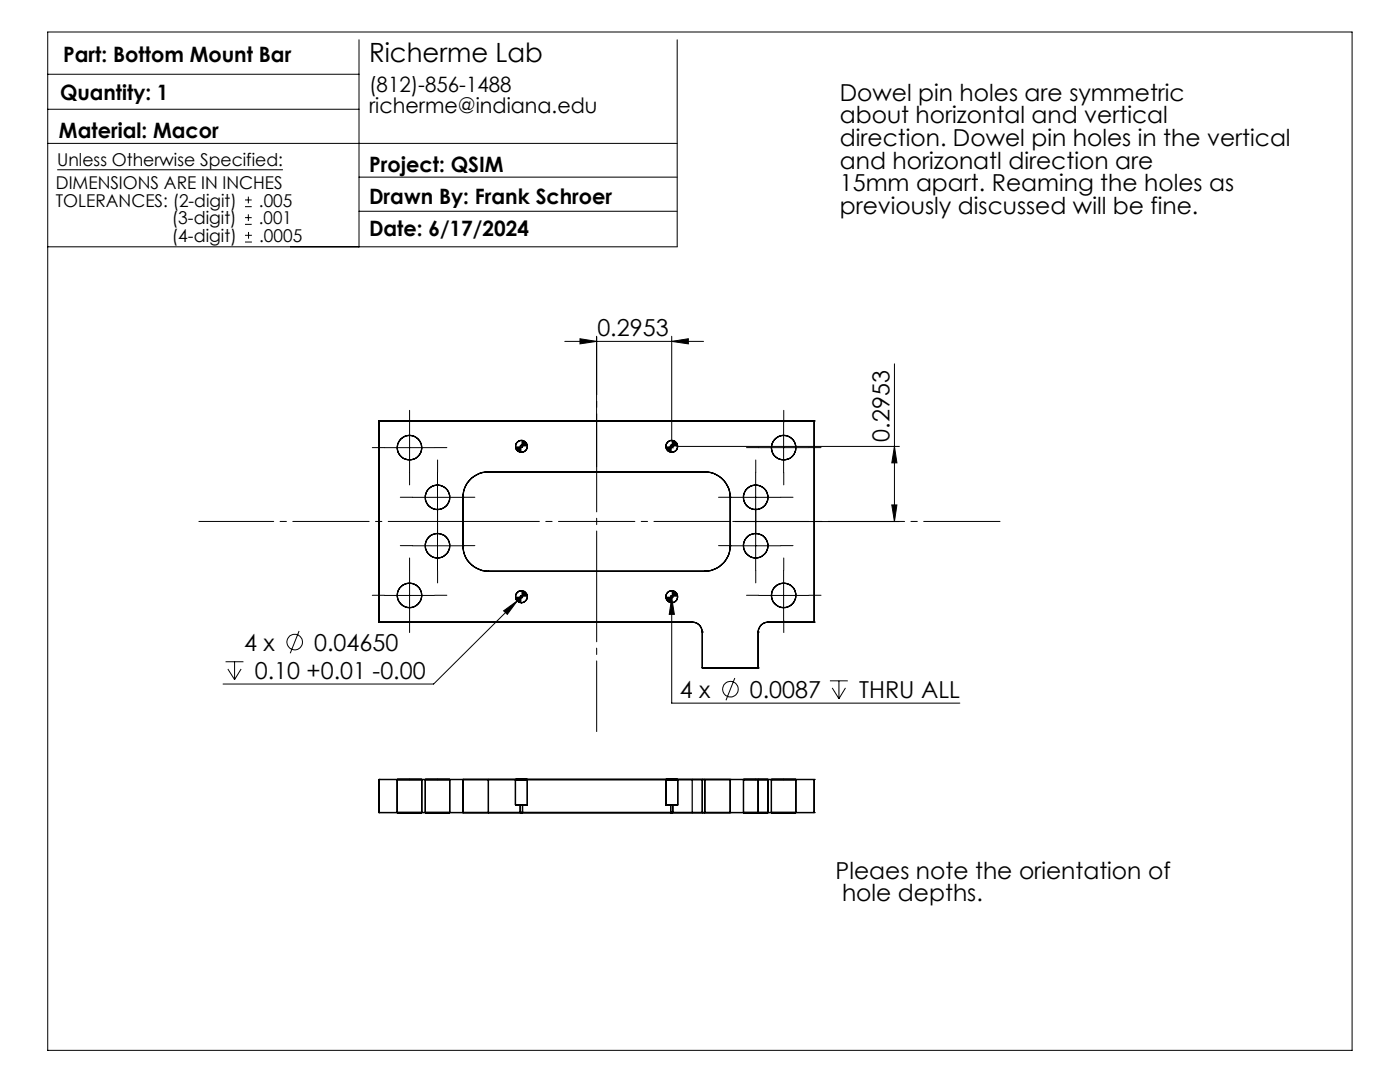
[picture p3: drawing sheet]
<svg xmlns="http://www.w3.org/2000/svg" width="279mm" height="216mm" viewBox="0 0 279 216" stroke-linecap="round" stroke-linejoin="round" font-family="sans-serif">
<g fill="none" stroke="#000" stroke-width=".2">
<path d="M9.5 6.4h260.3v203.2h-260.3zM9.5 14.8h62.1M71.6 7.9v41.3M135.1 7.9v41.3h-125.6M9.5 28.6h125.6M9.5 21.8h62.1M11.4 33.9h45.1M48.9 39.9h1.3M49.6 39.2v1.4M71.6 35.3h63.5M48.9 41.2h1.3M48.9 44.8h1.3"/>
<path d="M48.9 43.4h1.3M48.9 48.3h1.4M48.9 47h1.4M49.6 42.8v1.3M49.6 46.3v1.3M71.6 42.2h63.5M112.7 68.1h27.7M115.7 67.6l3.4 .5-3.4 .5zM119.1 67.1v26.1M134.1 68.1l3.3-.5v1zM134.1 67.1v21M178.5 72.6v31.5"/>
<path d="M76.7 89.3h10M81.7 84.3v10M82.3 99.2h10M87.3 94.2v19.7M104.1 87.9a1.2 1.2 0 0 0-1.2 1.2M105.2 89.1a1.21 1.21 0 0 1-1.1 1.1M133.6 89.1h.9M133.7 88.7l.7 .7M134.1 87.9a1.15 1.15 0 0 0-1.2 1.2M134.1 88.6v1M134.4 88.7l-.7 .7M135 89.1h44.5"/>
<path d="M135.3 89.1l-.1 .1a1.16 1.16 0 0 1-1.1 1M145.8 99.2h10M150.8 94.2v19.7M151.4 89.3h10M156.4 84.3v10M178.5 89.1l.5 3.3h-1zM76.7 118.8h10M81.7 113.8v10M82.3 108.9h10M103.2 119.9l-16.7 16.6h-42M104.1 117.9a1.15 1.15 0 0 0-1.2 1.2M104.9 118.2l-1.7 1.7"/>
<path d="M105.2 119.1a1.21 1.21 0 0 1-1.1 1.2M134.1 117.9a1.09 1.09 0 0 0-1.2 1.2M134.1 119.3l.5 3.3h-1zM134.1 118.9v21.4h57.5M135.3 119.1a1.2 1.2 0 0 1-1.2 1.2M145.8 108.9h10M146.7 104.1h32.8M151.4 118.8h10M156.4 113.8v10M178 100.8h1l-.5 3.3zM45 132h3.6M45.5 133.5l1.3 2.1"/>
<path d="M46.8 132v3.6M48.1 133.5l-1.3 2.1M59.7 125.9l-1.8 4.5M100.5 121.9l2.7-2-2 2.7zM146.6 135.3l-1.7 4.4M165.6 135.9h3.6M166.1 137.3l1.3 2.1M167.4 135.9v3.5M168.7 137.3l-1.3 2.1"/>
<circle cx="58.8" cy="128.1" r="1.55"/>
<circle cx="145.8" cy="137.5" r="1.56"/>
</g>
<g fill="none" stroke="#000" stroke-width=".2" stroke-dasharray="15.2 1.3 1.3 1.3">
<path d="M76.7 89.3h-2.4M81.7 84.3v-2.4M81.7 94.3v2.5M82.3 99.2h-2.4M86.7 89.3h2.5M87.3 94.2v-2.4M92.3 99.2h2.5M145.8 99.2h-2.4M150.8 94.2v-2.4M151.4 89.3h-2.4M155.8 99.2h2.5M156.4 84.3v-2.4"/>
<path d="M156.4 94.3v2.5M161.4 89.3h2.5M76.7 118.8h-2.4M81.7 113.8v-2.5M82.3 108.9h-2.4M86.7 118.8h2.5M87.3 103.9v-2.5M87.3 113.9v2.4M87.3 104.2v2.5M92.3 108.9h2.5M92.4 104h53.3M145.8 108.9h-2.4"/>
<path d="M150.8 103.9v-2.5M150.8 113.9v2.4M150.8 104.2v2.5M151.4 118.8h-2.4M155.8 108.9h2.5M156.4 113.8v-2.5M161.4 118.8h2.5M81.7 123.8v2.4M156.4 123.8v2.4"/>
</g>
<path d="M145.7 104h54.4" fill="none" stroke="#000" stroke-width=".2" stroke-dasharray="15.2 1.3 1.3 1.3" stroke-dashoffset="-.5"/>
<path d="M92.4 104h-52.7" fill="none" stroke="#000" stroke-width=".2" stroke-dasharray="15.2 1.3 1.3 1.3" stroke-dashoffset=".3"/>
<path d="M119.1 114v-19.9" fill="none" stroke="#000" stroke-width=".2" stroke-dasharray="15.2 1.3 1.3 1.3" stroke-dashoffset="7.2"/>
<path d="M119.1 94.1v-26.9" fill="none" stroke="#000" stroke-width=".2" stroke-dasharray="15.2 1.3 1.3 1.3" stroke-dashoffset="3.7"/>
<path d="M119.1 114v32" fill="none" stroke="#000" stroke-width=".2" stroke-dasharray="15.2 1.3 1.3 1.3" stroke-dashoffset="1.1"/>
<g fill="#000">
<path d="M134.1 68.1l3.3-.5v1zM115.7 67.6l3.4 .5-3.4 .5z"/>
<path d="M178.5 89.1l.5 3.3h-1zM178 100.8h1l-.5 3.3z"/>
<path d="M102.9 119.1a1.2 1.2 0 0 0 1.2 1.2v-1.2zM104.1 117.9v1.2h1.1a1.14 1.14 0 0 0-1.1-1.2zM132.9 119.1a1.15 1.15 0 0 0 1.2 1.2v-1.2zM134.1 117.9v1.2h1.2a1.15 1.15 0 0 0-1.2-1.2zM132.9 89.1v.3a1.19 1.19 0 0 0 1.2 .8v-1.1zM134.1 87.9v1.2h1.2a1.2 1.2 0 0 0-1.2-1.2zM102.9 89.1v.1a1.16 1.16 0 0 0 1.2 1v-1.1zM104.1 87.9v1.2h1.1a1.21 1.21 0 0 0-1.1-1.2z"/>
<path d="M100.5 121.9l.7 .7 2-2.7zM134.1 119.3l-.5 3.3h1z"/>
</g>
<g fill="none" stroke="#000" stroke-width=".25">
<path d="M75.6 84v40.1M75.6 84h86.9M75.6 84h.1M92.4 99.2v9.7M92.4 99.2h.1M97.5 94.2a5 5 0 0 0-5.1 5M97.5 94.2h43.2M97.5 94.2h.1M140.7 94.2a5.1 5.1 0 0 1 5 5M140.7 94.2h.1M145.7 99.2v9.7M145.7 99.2h.1"/>
<path d="M162.5 84v40.1M162.5 84h.1M92.4 108.9a5.1 5.1 0 0 0 5.1 5.1M92.4 108.9h.1M97.5 114h43.2M97.5 114h.1M140.7 114h.1M145.7 108.9a5.1 5.1 0 0 1-5 5.1M145.7 108.9h.1M75.6 124.1h62.5M75.6 124.1h.1M138.1 124.1a1.99 1.99 0 0 1 2.1 2"/>
<path d="M138.1 124.1h.1M140.2 126.1v7.2M140.2 133.3h11.1M140.2 126.1h.1M140.2 133.3h.1M151.3 126.1v7.2M151.3 133.3h.1M151.3 126.1h.1M153.3 124.1a1.99 1.99 0 0 0-2 2M153.3 124.1h9.2M153.3 124.1h.1M162.5 124.1h.1"/>
<path d="M75.6 155.5v6.6M75.6 155.5h86.9M75.6 155.5h.1M79.3 155.5h4.9zM79.3 155.5v6.6M84.2 155.5v6.6M84.9 155.5h4.8zM84.9 155.5v6.6M89.7 155.5v6.6M92.4 155.5h5.1v6.6h-5.1M92.4 155.5v6.6M92.4 155.5h.1"/>
<path d="M102.9 155.5v5.1M102.9 155.5h2.3zM105.2 155.5v5.1M132.9 155.5h2.3zM132.9 155.5v5.1M135.3 155.5v5.1M140.2 155.5h-2.1v6.6h2.1M140.2 155.5v6.6M140.2 155.5h.1M145.7 155.5h-5v6.6h5M145.7 155.5v6.6M145.7 155.5h.1"/>
<path d="M148.4 155.5h4.8zM148.4 155.5v6.6M151.3 155.5h2v6.6h-2M151.3 155.5h.1M151.3 155.5v6.6M153.2 155.5v6.6M154 155.5h4.8zM154 155.5v6.6M158.8 155.5v6.6M162.5 155.5v6.6M162.5 155.5h.1M75.6 162.1h86.9"/>
<path d="M75.6 162.1h.1M79.3 162.1h4.9zM84.9 162.1h4.8zM92.4 162.1h.1M102.9 160.6h2.3zM103.8 162.1h.5zM103.8 160.6h.5zM103.8 160.6v1.5M104.3 160.6v1.5M132.9 160.6h2.3zM133.8 162.1h.5zM133.8 160.6h.5z"/>
<path d="M133.8 160.6v1.5M134.3 160.6v1.5M140.2 162.1h.1M145.7 162.1h.1M148.4 162.1h4.8zM151.3 162.1h.1M154 162.1h4.8zM162.5 162.1h.1"/>
<circle cx="81.7" cy="89.3" r="2.43"/>
<circle cx="87.3" cy="99.2" r="2.44"/>
<circle cx="104.1" cy="89.1" r="1.18"/>
<circle cx="104.1" cy="89.1" r=".23"/>
<circle cx="134.1" cy="89.1" r="1.17"/>
<circle cx="134.1" cy="89.1" r=".22"/>
<circle cx="150.8" cy="99.2" r="2.44"/>
<circle cx="156.4" cy="89.3" r="2.43"/>
<circle cx="81.7" cy="118.8" r="2.45"/>
<circle cx="87.3" cy="108.9" r="2.44"/>
<circle cx="104.1" cy="119.1" r="1.19"/>
<circle cx="104.1" cy="119.1" r=".23"/>
<circle cx="134.1" cy="119.1" r="1.18"/>
<circle cx="134.1" cy="119.1" r=".22"/>
<circle cx="150.8" cy="108.9" r="2.44"/>
<circle cx="156.4" cy="118.8" r="2.45"/>
</g>
<text font-size="5.3" x="73.7" y="12.3">Richerme Lab</text>
<g font-size="4.7">
<text x="167.6" y="20.1">Dowel pin holes are symmetric</text>
<text x="167.6" y="24.6">about horizontal and vertical</text>
<text x="167.6" y="29.2">direction. Dowel pin holes in the vertical</text>
<text x="167.6" y="33.7">and horizonatl direction are</text>
<text x="167.6" y="38.2">15mm apart. Reaming the holes as</text>
<text x="167.6" y="42.7">previously discussed will be fine.</text>
<text x="119.2" y="67.1">0.2953</text>
<text x="177.5" y="88.1" transform="rotate(-90 177.5 88.1)">0.2953</text>
<text x="48.7" y="129.8">4 x</text>
<text x="62.7" y="129.8">0.04650</text>
<text x="50.8" y="135.4">0.10 +0.01 -0.00</text>
<text x="135.7" y="139.2">4 x</text>
<text x="149.7" y="139.2">0.0087</text>
<text x="171.5" y="139.2">THRU ALL</text>
<text x="166.8" y="175.3">Pleaes note the orientation of</text>
<text x="168" y="179.9">hole depths.</text>
</g>
<g font-size="4.2">
<text x="12.6" y="12.4">Part: Bottom Mount Bar</text>
<text x="12" y="20">Quantity: 1</text>
<text x="73.7" y="18.3">(812)-856-1488</text>
<text x="73.7" y="22.5">richerme@indiana.edu</text>
<text x="11.8" y="27.5">Material: Macor</text>
<text x="73.7" y="34.3">Project: QSIM</text>
<text x="73.7" y="40.7">Drawn By: Frank Schroer</text>
<text x="73.7" y="47.2">Date: 6/17/2024</text>
</g>
<g font-size="3.5">
<text x="11.4" y="33.1">Unless Otherwise Specified:</text>
<text x="11.2" y="37.7">DIMENSIONS ARE IN INCHES</text>
<text x="11.2" y="41.2">TOLERANCES: (2-digit)</text>
<text x="51.7" y="41.2">.005</text>
<text x="34.3" y="44.8">(3-digit)</text>
<text x="51.7" y="44.8">.001</text>
<text x="34.3" y="48.3">(4-digit)</text>
<text x="51.7" y="48.3">.0005</text>
</g>
</svg>
